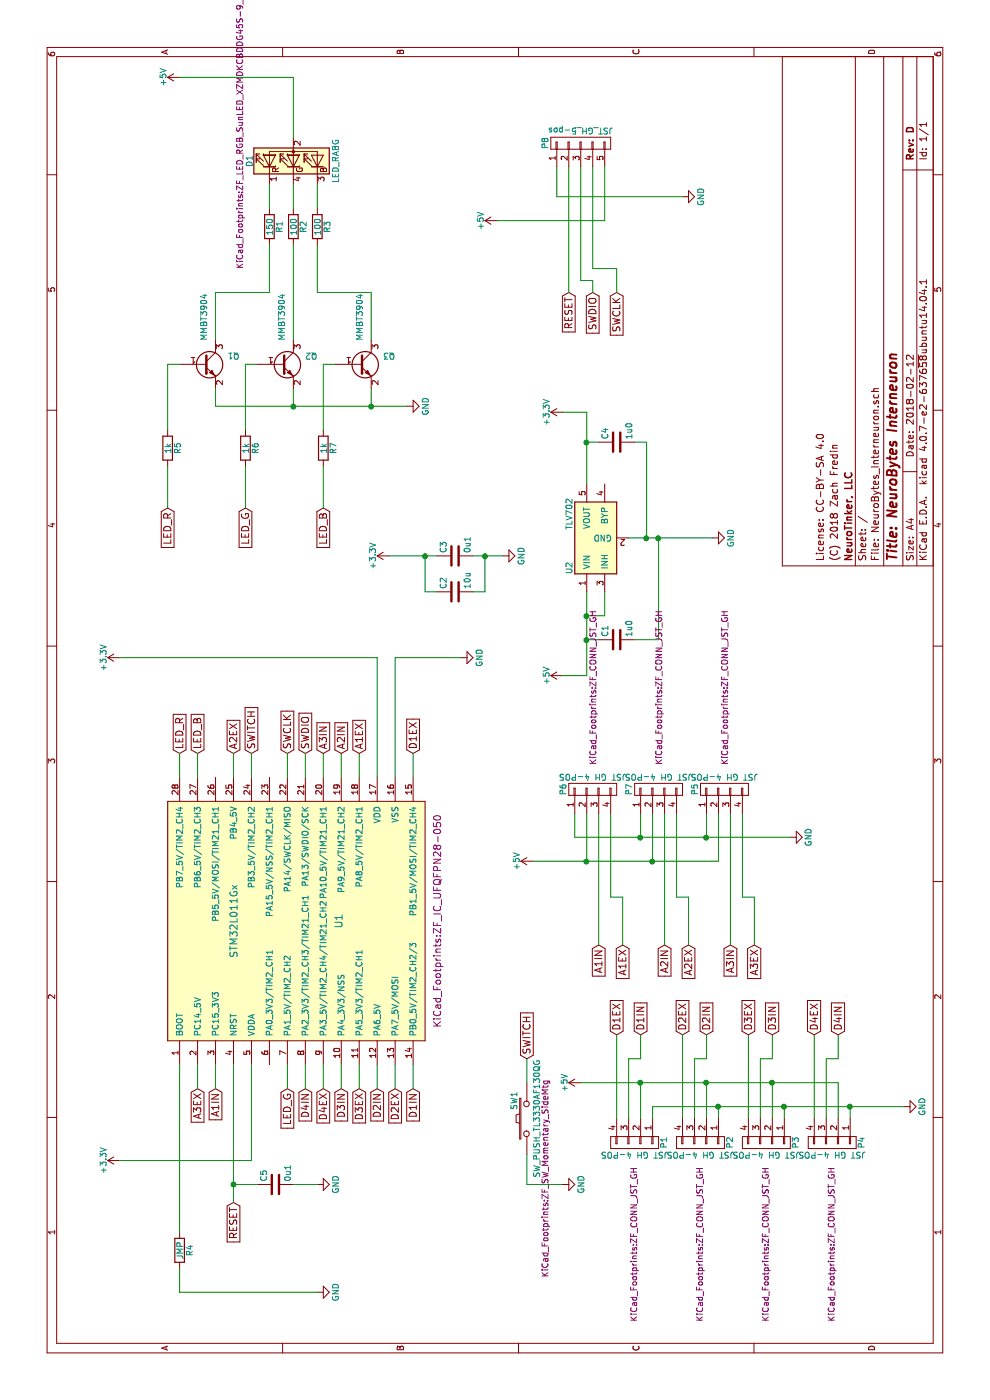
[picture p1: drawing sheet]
EESchema Schematic File Version 2
LIBS:power
LIBS:device
LIBS:transistors
LIBS:conn
LIBS:linear
LIBS:regul
LIBS:74xx
LIBS:cmos4000
LIBS:adc-dac
LIBS:memory
LIBS:xilinx
LIBS:microcontrollers
LIBS:dsp
LIBS:microchip
LIBS:analog_switches
LIBS:motorola
LIBS:texas
LIBS:intel
LIBS:audio
LIBS:interface
LIBS:digital-audio
LIBS:philips
LIBS:display
LIBS:cypress
LIBS:siliconi
LIBS:opto
LIBS:atmel
LIBS:contrib
LIBS:valves
LIBS:NeuroTinker_schematic_symbols
LIBS:NeuroBytes_Interneuron-cache
EELAYER 25 0
EELAYER END
$Descr A4 11693 8268
encoding utf-8
Sheet 1 1
Title "NeuroBytes Interneuron"
Date "2018-02-12"
Rev "D"
Comp "NeuroTinker, LLC"
Comment1 "(C) 2018 Zach Fredin"
Comment2 "License: CC-BY-SA 4.0"
Comment3 ""
Comment4 ""
$EndDescr
$Comp
L GND #PWR01
U 1 1
P 6200 3850
F 0 "#PWR01" H 6200 3600 50  0001 C CNN
F 1 "GND" H 6200 3700 50  0000 C CNN
F 2 "" H 6200 3850 50  0000 C CNN
F 3 "" H 6200 3850 50  0000 C CNN
	1    6200 3850
	1    0    0    -1  
$EndComp
$Comp
L C C3
U 1 1
P 7050 3800
F 0 "C3" H 7075 3900 50  0000 L CNN
F 1 "0u1" H 7075 3700 50  0000 L CNN
F 2 "KiCad_Footprints:ZF_SMD_NonPol_0402_cap" H 8000 3800 50  0001 C CNN
F 3 "" H 7050 3800 50  0000 C CNN
F 4 "Taiyo Yuden" H 7050 3800 60  0001 C CNN "Mfr"
F 5 "LMK105BJ104KV-F" H 7050 3800 60  0001 C CNN "Mfr Part #"
F 6 "C0402" H 7050 3800 60  0001 C CNN "Package"
F 7 "https://www.digikey.com/product-detail/en/taiyo-yuden/LMK105BJ104KV-F/587-1227-2-ND/930579" H 7050 3800 60  0001 C CNN "Link"
F 8 "Yes" H 7050 3800 60  0001 C CNN "Subs Allowed"
F 9 "Yes" H 7050 3800 60  0001 C CNN "RoHS"
	1    7050 3800
	1    0    0    -1  
$EndComp
$Comp
L GND #PWR02
U 1 1
P 7050 4200
F 0 "#PWR02" H 7050 3950 50  0001 C CNN
F 1 "GND" H 7050 4050 50  0000 C CNN
F 2 "" H 7050 4200 50  0000 C CNN
F 3 "" H 7050 4200 50  0000 C CNN
	1    7050 4200
	1    0    0    -1  
$EndComp
Text GLabel 1650 1950 0    60   Input ~ 0
RESET
Text GLabel 5400 2400 2    60   Input ~ 0
SWCLK
Text GLabel 5400 2550 2    60   Input ~ 0
SWDIO
Text GLabel 5400 1500 2    60   Input ~ 0
LED_R
Text GLabel 2600 2400 0    60   Input ~ 0
LED_G
Text GLabel 5400 1650 2    60   Input ~ 0
LED_B
Text GLabel 5400 3450 2    60   Input ~ 0
D1EX
Text GLabel 2600 3450 0    60   Input ~ 0
D1IN
Text GLabel 2600 3300 0    60   Input ~ 0
D2EX
Text GLabel 2600 3150 0    60   Input ~ 0
D2IN
Text GLabel 2600 3000 0    60   Input ~ 0
D3EX
Text GLabel 2600 2850 0    60   Input ~ 0
D3IN
Text GLabel 2600 2700 0    60   Input ~ 0
D4EX
Text GLabel 2600 2550 0    60   Input ~ 0
D4IN
$Comp
L LED_RABG D1
U 1 1
P 10350 2450
F 0 "D1" H 10350 2820 50  0000 C CNN
F 1 "LED_RABG" H 10350 2100 50  0000 C CNN
F 2 "KiCad_Footprints:ZF_LED_RGB_SunLED_XZMDKCBDDG45S-9_cast" H 10650 2900 50  0000 C CNN
F 3 "" H 10350 2400 50  0000 C CNN
F 4 "SunLED" H 10350 2450 60  0001 C CNN "Mfr"
F 5 "XZMDKCBDDG45S-9" H 10350 2450 60  0001 C CNN "Mfr Part #"
F 6 "SMT" H 10350 2450 60  0001 C CNN "Package"
F 7 "https://www.digikey.com/product-detail/en/sunled/XZMDKCBDDG45S-9/1497-1257-2-ND/4902045" H 10350 2450 60  0001 C CNN "Link"
F 8 "No" H 10350 2450 60  0001 C CNN "Subs Allowed"
F 9 "Yes" H 10350 2450 60  0001 C CNN "RoHS"
	1    10350 2450
	1    0    0    -1  
$EndComp
Text GLabel 7450 1400 0    60   Input ~ 0
LED_R
Text GLabel 7450 2050 0    60   Input ~ 0
LED_G
Text GLabel 7450 2700 0    60   Input ~ 0
LED_B
$Comp
L GND #PWR03
U 1 1
P 8300 3400
F 0 "#PWR03" H 8300 3150 50  0001 C CNN
F 1 "GND" H 8300 3250 50  0000 C CNN
F 2 "" H 8300 3400 50  0000 C CNN
F 3 "" H 8300 3400 50  0000 C CNN
	1    8300 3400
	1    0    0    -1  
$EndComp
$Comp
L +5V #PWR04
U 1 1
P 11050 1500
F 0 "#PWR04" H 11050 1350 50  0001 C CNN
F 1 "+5V" H 11050 1640 50  0000 C CNN
F 2 "" H 11050 1500 50  0000 C CNN
F 3 "" H 11050 1500 50  0000 C CNN
	1    11050 1500
	1    0    0    -1  
$EndComp
$Comp
L CONN_01X04 P1
U 1 1
P 2150 5300
F 0 "P1" H 2150 5550 50  0000 C CNN
F 1 "JST GH 4-POS" V 2250 5300 50  0000 C CNN
F 2 "KiCad_Footprints:ZF_CONN_JST_GH" H 3000 5300 50  0000 C CNN
F 3 "" H 2150 5300 50  0000 C CNN
F 4 "JST" H 2150 5300 60  0001 C CNN "Mfr"
F 5 "SM04B-GHS-TB(LF)(SN)-" H 2150 5300 60  0001 C CNN "Mfr Part #"
F 6 "SMT" H 2150 5300 60  0001 C CNN "Package"
F 7 "https://www.digikey.com/product-detail/en/jst-sales-america-inc/SM04B-GHS-TB-LF-SN/455-1566-2-ND/807788" H 2150 5300 60  0001 C CNN "Link"
F 8 "No" H 2150 5300 60  0001 C CNN "Subs Allowed"
F 9 "Yes" H 2150 5300 60  0001 C CNN "RoHS"
	1    2150 5300
	-1   0    0    1   
$EndComp
Text GLabel 3050 5150 2    60   Input ~ 0
D1EX
Text GLabel 3050 5350 2    60   Input ~ 0
D1IN
Text GLabel 3050 5700 2    60   Input ~ 0
D2EX
Text GLabel 3050 5900 2    60   Input ~ 0
D2IN
Text GLabel 3050 6250 2    60   Input ~ 0
D3EX
Text GLabel 3050 6450 2    60   Input ~ 0
D3IN
Text GLabel 3050 6800 2    60   Input ~ 0
D4EX
Text GLabel 3050 7000 2    60   Input ~ 0
D4IN
$Comp
L GND #PWR05
U 1 1
P 2450 7550
F 0 "#PWR05" H 2450 7300 50  0001 C CNN
F 1 "GND" H 2450 7400 50  0000 C CNN
F 2 "" H 2450 7550 50  0000 C CNN
F 3 "" H 2450 7550 50  0000 C CNN
	1    2450 7550
	1    0    0    -1  
$EndComp
Text GLabel 3800 5200 0    60   Input ~ 0
A1EX
Text GLabel 3800 5000 0    60   Input ~ 0
A1IN
$Comp
L STM32L011Gx U1
U 1 1
P 4000 2400
F 0 "U1" H 4000 1975 60  0000 C CNN
F 1 "STM32L011Gx" H 4000 2850 60  0000 C CNN
F 2 "KiCad_Footprints:ZF_IC_UFQFPN28-050" H 4000 1150 60  0000 C CNN
F 3 "" H 4000 2400 60  0001 C CNN
F 4 "ST Microelectronics" H 4000 2400 60  0001 C CNN "Mfr"
F 5 "STM32L011G4U6" H 4000 2400 60  0001 C CNN "Mfr Part #"
F 6 "28-UFQFN" H 4000 2400 60  0001 C CNN "Package"
F 7 "http://www.mouser.com/ProductDetail/STMicroelectronics/STM32L011G4U6/?qs=sGAEpiMZZMuoKKEcg8mMKFZaGHZhaFFC%252b5Ex1OjcSxhBnExI6VEL3Q%3d%3d" H 4000 2400 60  0001 C CNN "Link"
F 8 "No" H 4000 2400 60  0001 C CNN "Subs Allowed"
F 9 "Yes" H 4000 2400 60  0001 C CNN "RoHS"
	1    4000 2400
	1    0    0    -1  
$EndComp
$Comp
L LD3985G33R U2
U 1 1
P 7200 4950
F 0 "U2" H 6950 5150 50  0000 C CNN
F 1 "TLV702" H 7400 5150 50  0000 C CNN
F 2 "KiCad_Footprints:ZF_SOT23-5L" H 7200 5250 50  0001 C CNN
F 3 "" H 7200 4950 50  0000 C CNN
F 4 "ON Semiconductor" H 7200 4950 60  0001 C CNN "Mfr"
F 5 "NCP114BSN330T1G" H 7200 4950 60  0001 C CNN "Mfr Part #"
F 6 "SOT-23-5" H 7200 4950 60  0001 C CNN "Package"
F 7 "https://www.digikey.com/product-detail/en/on-semiconductor/NCP114BSN330T1G/NCP114BSN330T1GOSTR-ND/6560606" H 7200 4950 60  0001 C CNN "Link"
F 8 "Yes" H 7200 4950 60  0001 C CNN "Subs Allowed"
F 9 "Yes" H 7200 4950 60  0001 C CNN "RoHS"
	1    7200 4950
	1    0    0    -1  
$EndComp
$Comp
L C C1
U 1 1
P 6350 5150
F 0 "C1" H 6375 5250 50  0000 L CNN
F 1 "1u0" H 6375 5050 50  0000 L CNN
F 2 "Capacitors_SMD:C_0603_HandSoldering" H 6388 5000 50  0001 C CNN
F 3 "" H 6350 5150 50  0000 C CNN
F 4 "Taiyo Yuden" H 6350 5150 60  0001 C CNN "Mfr"
F 5 "LMK107B7105KA-T" H 6350 5150 60  0001 C CNN "Mfr Part #"
F 6 "C0603" H 6350 5150 60  0001 C CNN "Package"
F 7 "https://www.digikey.com/product-detail/en/taiyo-yuden/LMK107B7105KA-T/587-1242-2-ND/930594" H 6350 5150 60  0001 C CNN "Link"
F 8 "Yes" H 6350 5150 60  0001 C CNN "Subs Allowed"
F 9 "Yes" H 6350 5150 60  0001 C CNN "RoHS"
	1    6350 5150
	1    0    0    -1  
$EndComp
$Comp
L +5V #PWR06
U 1 1
P 6050 4700
F 0 "#PWR06" H 6050 4550 50  0001 C CNN
F 1 "+5V" H 6050 4840 50  0000 C CNN
F 2 "" H 6050 4700 50  0000 C CNN
F 3 "" H 6050 4700 50  0000 C CNN
	1    6050 4700
	1    0    0    -1  
$EndComp
$Comp
L +5V #PWR07
U 1 1
P 2650 4850
F 0 "#PWR07" H 2650 4700 50  0001 C CNN
F 1 "+5V" H 2650 4990 50  0000 C CNN
F 2 "" H 2650 4850 50  0000 C CNN
F 3 "" H 2650 4850 50  0000 C CNN
	1    2650 4850
	1    0    0    -1  
$EndComp
$Comp
L +5V #PWR08
U 1 1
P 4500 4450
F 0 "#PWR08" H 4500 4300 50  0001 C CNN
F 1 "+5V" H 4500 4590 50  0000 C CNN
F 2 "" H 4500 4450 50  0000 C CNN
F 3 "" H 4500 4450 50  0000 C CNN
	1    4500 4450
	1    0    0    -1  
$EndComp
$Comp
L GND #PWR09
U 1 1
P 7200 5950
F 0 "#PWR09" H 7200 5700 50  0001 C CNN
F 1 "GND" H 7200 5800 50  0000 C CNN
F 2 "" H 7200 5950 50  0000 C CNN
F 3 "" H 7200 5950 50  0000 C CNN
	1    7200 5950
	1    0    0    -1  
$EndComp
$Comp
L +3.3V #PWR010
U 1 1
P 8250 4700
F 0 "#PWR010" H 8250 4550 50  0001 C CNN
F 1 "+3.3V" H 8250 4840 50  0000 C CNN
F 2 "" H 8250 4700 50  0000 C CNN
F 3 "" H 8250 4700 50  0000 C CNN
	1    8250 4700
	1    0    0    -1  
$EndComp
$Comp
L +3.3V #PWR011
U 1 1
P 7050 3250
F 0 "#PWR011" H 7050 3100 50  0001 C CNN
F 1 "+3.3V" H 7050 3390 50  0000 C CNN
F 2 "" H 7050 3250 50  0000 C CNN
F 3 "" H 7050 3250 50  0000 C CNN
	1    7050 3250
	1    0    0    -1  
$EndComp
$Comp
L +3.3V #PWR012
U 1 1
P 2000 1000
F 0 "#PWR012" H 2000 850 50  0001 C CNN
F 1 "+3.3V" H 2000 1140 50  0000 C CNN
F 2 "" H 2000 1000 50  0000 C CNN
F 3 "" H 2000 1000 50  0000 C CNN
	1    2000 1000
	1    0    0    -1  
$EndComp
$Comp
L +3.3V #PWR013
U 1 1
P 6200 1000
F 0 "#PWR013" H 6200 850 50  0001 C CNN
F 1 "+3.3V" H 6200 1140 50  0000 C CNN
F 2 "" H 6200 1000 50  0000 C CNN
F 3 "" H 6200 1000 50  0000 C CNN
	1    6200 1000
	1    0    0    -1  
$EndComp
$Comp
L GND #PWR014
U 1 1
P 10050 5700
F 0 "#PWR014" H 10050 5450 50  0001 C CNN
F 1 "GND" H 10050 5550 50  0000 C CNN
F 2 "" H 10050 5700 50  0000 C CNN
F 3 "" H 10050 5700 50  0000 C CNN
	1    10050 5700
	1    0    0    -1  
$EndComp
$Comp
L +5V #PWR015
U 1 1
P 9850 4150
F 0 "#PWR015" H 9850 4000 50  0001 C CNN
F 1 "+5V" H 9850 4290 50  0000 C CNN
F 2 "" H 9850 4150 50  0000 C CNN
F 3 "" H 9850 4150 50  0000 C CNN
	1    9850 4150
	1    0    0    -1  
$EndComp
Text GLabel 9250 4750 0    60   Input ~ 0
RESET
Text GLabel 9250 5150 0    60   Input ~ 0
SWCLK
Text GLabel 9250 4950 0    60   Input ~ 0
SWDIO
$Comp
L SW_PUSH SW1
U 1 1
P 2350 4400
F 0 "SW1" H 2500 4510 50  0000 C CNN
F 1 "SW_PUSH_TL3330AF130QG" H 2350 4320 50  0000 C CNN
F 2 "KiCad_Footprints:ZF_SW_Momentary_SideMtg" H 1850 4250 50  0000 C CNN
F 3 "" H 2350 4400 50  0000 C CNN
F 4 "E-Switch" H 2350 4400 60  0001 C CNN "Mfr"
F 5 "TL3330AF130QG" H 2350 4400 60  0001 C CNN "Mfr Part #"
F 6 "SMT" H 2350 4400 60  0001 C CNN "Package"
F 7 "https://www.digikey.com/product-detail/en/e-switch/TL3330AF130QG/EG4388TR-ND/1426835" H 2350 4400 60  0001 C CNN "Link"
F 8 "No" H 2350 4400 60  0001 C CNN "Subs Allowed"
F 9 "Yes" H 2350 4400 60  0001 C CNN "RoHS"
	1    2350 4400
	1    0    0    -1  
$EndComp
$Comp
L R R1
U 1 1
P 9800 2250
F 0 "R1" V 9880 2250 50  0000 C CNN
F 1 "150" V 9800 2250 50  0000 C CNN
F 2 "KiCad_Footprints:ZF_SMD_NonPol_0402" V 10000 1650 50  0001 C CNN
F 3 "" H 9800 2250 50  0000 C CNN
F 4 "Yageo" H 9800 2250 60  0001 C CNN "Mfr"
F 5 "RC0402FR-07150RL" H 9800 2250 60  0001 C CNN "Mfr Part #"
F 6 "R0402" H 9800 2250 60  0001 C CNN "Package"
F 7 "https://www.digikey.com/product-detail/en/yageo/RC0402FR-07150RL/311-150LRCT-ND/729490" H 9800 2250 60  0001 C CNN "Link"
F 8 "Yes" H 9800 2250 60  0001 C CNN "Subs Allowed"
F 9 "Yes" H 9800 2250 60  0001 C CNN "RoHS"
	1    9800 2250
	0    1    1    0   
$EndComp
$Comp
L R R2
U 1 1
P 9800 2450
F 0 "R2" V 9880 2450 50  0000 C CNN
F 1 "100" V 9800 2450 50  0000 C CNN
F 2 "KiCad_Footprints:ZF_SMD_NonPol_0402" V 10000 1850 50  0001 C CNN
F 3 "" H 9800 2450 50  0000 C CNN
F 4 "Yageo" H 9800 2450 60  0001 C CNN "Mfr"
F 5 "RC0402FR-07100RL" H 9800 2450 60  0001 C CNN "Mfr Part #"
F 6 "R0402" H 9800 2450 60  0001 C CNN "Package"
F 7 "https://www.digikey.com/product-detail/en/yageo/RC0402FR-07100RL/311-100LRTR-ND/726527" H 9800 2450 60  0001 C CNN "Link"
F 8 "Yes" H 9800 2450 60  0001 C CNN "Subs Allowed"
F 9 "Yes" H 9800 2450 60  0001 C CNN "RoHS"
	1    9800 2450
	0    1    1    0   
$EndComp
Text GLabel 2850 4400 2    60   Input ~ 0
SWITCH
Text GLabel 5400 2100 2    60   Input ~ 0
SWITCH
$Comp
L GND #PWR016
U 1 1
P 1800 2650
F 0 "#PWR016" H 1800 2400 50  0001 C CNN
F 1 "GND" H 1800 2500 50  0000 C CNN
F 2 "" H 1800 2650 50  0000 C CNN
F 3 "" H 1800 2650 50  0000 C CNN
	1    1800 2650
	1    0    0    -1  
$EndComp
$Comp
L C C5
U 1 1
P 1800 2300
F 0 "C5" H 1825 2400 50  0000 L CNN
F 1 "0u1" H 1825 2200 50  0000 L CNN
F 2 "KiCad_Footprints:ZF_SMD_NonPol_0402_cap" H 1838 2150 50  0001 C CNN
F 3 "" H 1800 2300 50  0000 C CNN
F 4 "Taiyo Yuden" H 1800 2300 60  0001 C CNN "Mfr"
F 5 "LMK105BJ104KV-F" H 1800 2300 60  0001 C CNN "Mfr Part #"
F 6 "C0402" H 1800 2300 60  0001 C CNN "Package"
F 7 "https://www.digikey.com/product-detail/en/taiyo-yuden/LMK105BJ104KV-F/587-1227-2-ND/930579" H 1800 2300 60  0001 C CNN "Link"
F 8 "Yes" H 1800 2300 60  0001 C CNN "Subs Allowed"
F 9 "Yes" H 1800 2300 60  0001 C CNN "RoHS"
	1    1800 2300
	1    0    0    -1  
$EndComp
$Comp
L GND #PWR017
U 1 1
P 4700 6600
F 0 "#PWR017" H 4700 6350 50  0001 C CNN
F 1 "GND" H 4700 6450 50  0000 C CNN
F 2 "" H 4700 6600 50  0000 C CNN
F 3 "" H 4700 6600 50  0000 C CNN
	1    4700 6600
	1    0    0    -1  
$EndComp
$Comp
L R R4
U 1 1
P 1250 1500
F 0 "R4" V 1330 1500 50  0000 C CNN
F 1 "JMP" V 1250 1500 50  0000 C CNN
F 2 "KiCad_Footprints:ZF_SMD_NonPol_0402" V 1180 1500 50  0001 C CNN
F 3 "" H 1250 1500 50  0000 C CNN
F 4 "Yageo" H 1250 1500 60  0001 C CNN "Mfr"
F 5 "RC0402JR-070RL" H 1250 1500 60  0001 C CNN "Mfr Part #"
F 6 "R0402" H 1250 1500 60  0001 C CNN "Package"
F 7 "https://www.digikey.com/product-detail/en/yageo/RC0402JR-070RL/311-0.0JRTR-ND/726406" H 1250 1500 60  0001 C CNN "Link"
F 8 "Yes" H 1250 1500 60  0001 C CNN "Subs Allowed"
F 9 "Yes" H 1250 1500 60  0001 C CNN "RoHS"
	1    1250 1500
	0    1    1    0   
$EndComp
$Comp
L GND #PWR018
U 1 1
P 900 2650
F 0 "#PWR018" H 900 2400 50  0001 C CNN
F 1 "GND" H 900 2500 50  0000 C CNN
F 2 "" H 900 2650 50  0000 C CNN
F 3 "" H 900 2650 50  0000 C CNN
	1    900  2650
	1    0    0    -1  
$EndComp
Wire Wire Line
	5200 3300 6200 3300
Wire Wire Line
	7050 3950 7050 4200
Wire Wire Line
	1650 1950 2800 1950
Wire Wire Line
	2800 2400 2600 2400
Wire Wire Line
	2600 2550 2800 2550
Wire Wire Line
	6200 3300 6200 3850
Wire Wire Line
	2600 2700 2800 2700
Wire Wire Line
	2600 3150 2800 3150
Wire Wire Line
	2600 3300 2800 3300
Wire Wire Line
	2600 3450 2800 3450
Wire Wire Line
	5200 3450 5400 3450
Wire Wire Line
	5200 3000 5400 3000
Wire Wire Line
	5200 2850 5400 2850
Wire Wire Line
	5200 2700 5400 2700
Wire Wire Line
	5200 1650 5400 1650
Wire Wire Line
	5200 1500 5400 1500
Wire Wire Line
	11050 1500 11050 2450
Wire Wire Line
	11050 2450 10550 2450
Wire Wire Line
	9950 2250 10150 2250
Wire Wire Line
	9950 2450 10150 2450
Wire Wire Line
	9950 2650 10150 2650
Wire Wire Line
	8100 2700 8650 2700
Wire Wire Line
	9250 2250 9650 2250
Wire Wire Line
	8850 2450 9650 2450
Wire Wire Line
	9250 2650 9250 3100
Wire Wire Line
	9250 2650 9650 2650
Wire Wire Line
	2350 5150 3050 5150
Wire Wire Line
	2350 5250 2850 5250
Wire Wire Line
	2850 5250 2850 5350
Wire Wire Line
	2850 5350 3050 5350
Wire Wire Line
	2350 5350 2650 5350
Wire Wire Line
	2350 5450 2450 5450
Wire Wire Line
	2350 5700 3050 5700
Wire Wire Line
	2350 5800 2850 5800
Wire Wire Line
	2850 5800 2850 5900
Wire Wire Line
	2850 5900 3050 5900
Wire Wire Line
	2350 5900 2650 5900
Wire Wire Line
	2350 6000 2450 6000
Wire Wire Line
	2350 6250 3050 6250
Wire Wire Line
	2350 6350 2850 6350
Wire Wire Line
	2850 6350 2850 6450
Wire Wire Line
	2850 6450 3050 6450
Wire Wire Line
	2350 6450 2650 6450
Wire Wire Line
	2450 6550 2350 6550
Wire Wire Line
	2350 6800 3050 6800
Wire Wire Line
	2350 6900 2850 6900
Wire Wire Line
	2850 6900 2850 7000
Wire Wire Line
	2850 7000 3050 7000
Wire Wire Line
	2650 7000 2350 7000
Wire Wire Line
	2450 7100 2350 7100
Connection ~ 2450 6000
Connection ~ 2450 6550
Connection ~ 2450 7100
Connection ~ 2650 6450
Connection ~ 2650 5900
Connection ~ 2650 5350
Wire Wire Line
	4500 5450 4900 5450
Wire Wire Line
	4500 4450 4500 6000
Wire Wire Line
	4500 4900 4900 4900
Wire Wire Line
	4900 5350 4700 5350
Wire Wire Line
	4700 4800 4900 4800
Wire Wire Line
	6050 4900 6750 4900
Wire Wire Line
	6550 4900 6550 5050
Wire Wire Line
	6550 5050 6750 5050
Wire Wire Line
	6350 5000 6350 4900
Connection ~ 6550 4900
Wire Wire Line
	6350 5300 6350 5500
Wire Wire Line
	6350 5500 7200 5500
Wire Wire Line
	7200 5250 7200 5950
Connection ~ 6350 4900
Connection ~ 4500 4900
Connection ~ 4700 5350
Connection ~ 7200 5500
Wire Wire Line
	8000 4900 8000 5000
Wire Wire Line
	8000 5300 8000 5400
Wire Wire Line
	8000 5400 7200 5400
Connection ~ 7200 5400
Connection ~ 8000 4900
Wire Wire Line
	7650 4900 8250 4900
Wire Wire Line
	8250 4900 8250 4700
Wire Wire Line
	6050 4900 6050 4700
Wire Wire Line
	7050 4050 6750 4050
Wire Wire Line
	6750 4050 6750 3950
Connection ~ 7050 4050
Wire Wire Line
	6750 3650 6750 3550
Wire Wire Line
	6750 3550 7050 3550
Connection ~ 7050 3550
Wire Wire Line
	10050 5700 10050 4650
Wire Wire Line
	10050 4650 10300 4650
Wire Wire Line
	9250 4750 10300 4750
Wire Wire Line
	9250 5150 9450 5150
Wire Wire Line
	9450 5150 9450 4950
Wire Wire Line
	9450 4950 10300 4950
Wire Wire Line
	9250 4950 9350 4950
Wire Wire Line
	9350 4950 9350 4850
Wire Wire Line
	9350 4850 10300 4850
Wire Wire Line
	9250 1800 9250 2250
Wire Wire Line
	8850 1800 9250 1800
Wire Wire Line
	2600 3000 2800 3000
Wire Wire Line
	2000 1000 2000 2100
Wire Wire Line
	2000 2100 2800 2100
Connection ~ 1800 1950
Wire Wire Line
	1800 2650 1800 2450
Wire Wire Line
	1800 2150 1800 1950
Wire Wire Line
	2450 5450 2450 7550
Wire Wire Line
	2650 4850 2650 7000
Wire Wire Line
	4500 6000 4900 6000
Wire Wire Line
	4700 5900 4900 5900
Wire Wire Line
	4700 4800 4700 6600
Connection ~ 4700 5900
Connection ~ 4500 5450
Wire Wire Line
	1400 1500 2800 1500
Wire Wire Line
	900  2650 900  1500
Wire Wire Line
	900  1500 1100 1500
Text GLabel 3800 5750 0    60   Input ~ 0
A2EX
Text GLabel 3800 5550 0    60   Input ~ 0
A2IN
Text GLabel 3800 6300 0    60   Input ~ 0
A3EX
Text GLabel 3800 6100 0    60   Input ~ 0
A3IN
Wire Wire Line
	3800 5000 4900 5000
Wire Wire Line
	3800 5200 4200 5200
Wire Wire Line
	4200 5200 4200 5100
Wire Wire Line
	4200 5100 4900 5100
Wire Wire Line
	3800 5550 4900 5550
Wire Wire Line
	3800 5750 4200 5750
Wire Wire Line
	4200 5750 4200 5650
Wire Wire Line
	4200 5650 4900 5650
Wire Wire Line
	3800 6100 4900 6100
Wire Wire Line
	3800 6300 4200 6300
Wire Wire Line
	4200 6300 4200 6200
Wire Wire Line
	4200 6200 4900 6200
Text GLabel 2600 1800 0    60   Input ~ 0
A1IN
Text GLabel 5400 3000 2    60   Input ~ 0
A1EX
Text GLabel 5400 1950 2    60   Input ~ 0
A2EX
Wire Wire Line
	5200 2100 5400 2100
Text GLabel 5400 2700 2    60   Input ~ 0
A3IN
Text GLabel 2600 1650 0    60   Input ~ 0
A3EX
Wire Wire Line
	2800 2850 2600 2850
Wire Wire Line
	7050 3250 7050 3650
Wire Wire Line
	5200 2400 5400 2400
Wire Wire Line
	5400 2550 5200 2550
Wire Wire Line
	5200 3150 6200 3150
Wire Wire Line
	6200 3150 6200 1000
Wire Wire Line
	5200 1950 5400 1950
Wire Wire Line
	2800 1650 2600 1650
Wire Wire Line
	2800 1800 2600 1800
Text GLabel 5400 2850 2    60   Input ~ 0
A2IN
$Comp
L R R5
U 1 1
P 7950 1400
F 0 "R5" V 8030 1400 50  0000 C CNN
F 1 "1k" V 7950 1400 50  0000 C CNN
F 2 "KiCad_Footprints:ZF_SMD_NonPol_0402" V 8150 800 50  0001 C CNN
F 3 "" H 7950 1400 50  0000 C CNN
F 4 "Yageo" H 7950 1400 60  0001 C CNN "Mfr"
F 5 "RC0402FR-071KL" H 7950 1400 60  0001 C CNN "Mfr Part #"
F 6 "R0402" H 7950 1400 60  0001 C CNN "Package"
F 7 "https://www.digikey.com/product-detail/en/yageo/RC0402FR-071KL/311-1.00KLRTR-ND/726513" H 7950 1400 60  0001 C CNN "Link"
F 8 "Yes" H 7950 1400 60  0001 C CNN "Subs Allowed"
F 9 "Yes" H 7950 1400 60  0001 C CNN "RoHS"
	1    7950 1400
	0    1    1    0   
$EndComp
$Comp
L C C2
U 1 1
P 6750 3800
F 0 "C2" H 6775 3900 50  0000 L CNN
F 1 "10u" H 6775 3700 50  0000 L CNN
F 2 "KiCad_Footprints:ZF_SMD_nonpol_1206" H 6788 3650 50  0001 C CNN
F 3 "" H 6750 3800 50  0000 C CNN
F 4 "Taiyo Yuden" H 6750 3800 60  0001 C CNN "Mfr"
F 5 "EMK316B7106KL-TD " H 6750 3800 60  0001 C CNN "Mfr Part #"
F 6 "C1206" H 6750 3800 60  0001 C CNN "Package"
F 7 "https://www.digikey.com/product-detail/en/taiyo-yuden/EMK316B7106KL-TD/587-2395-2-ND/2178914" H 6750 3800 60  0001 C CNN "Link"
F 8 "Yes" H 6750 3800 60  0001 C CNN "Subs Allowed"
F 9 "Yes" H 6750 3800 60  0001 C CNN "RoHS"
	1    6750 3800
	1    0    0    -1  
$EndComp
$Comp
L MMBT3904 Q1
U 1 1
P 8650 1700
F 0 "Q1" H 8850 1775 50  0000 L CNN
F 1 "MMBT3904" V 8650 1900 50  0000 L CNN
F 2 "KiCad_Footprints:ZF_SOT23-3L" V 8850 1950 50  0001 L CIN
F 3 "" H 8650 1700 50  0000 L CNN
F 4 "Micro Commercial Co" H 8650 1700 60  0001 C CNN "Mfr"
F 5 "MMBT3904-TP" H 8650 1700 60  0001 C CNN "Mfr Part #"
F 6 "SOT233" H 8650 1700 60  0001 C CNN "Package"
F 7 "https://www.digikey.com/product-detail/en/micro-commercial-co/MMBT3904-TP/MMBT3904TPMSTR-ND/717280" H 8650 1700 60  0001 C CNN "Link"
F 8 "Yes" H 8650 1700 60  0001 C CNN "Subs Allowed"
F 9 "Yes" H 8650 1700 60  0001 C CNN "RoHS"
	1    8650 1700
	0    1    1    0   
$EndComp
Wire Wire Line
	8100 1400 8650 1400
Wire Wire Line
	8650 1400 8650 1500
Wire Wire Line
	7450 1400 7800 1400
Wire Wire Line
	7450 2050 7800 2050
Wire Wire Line
	8100 2050 8650 2050
Wire Wire Line
	8650 2050 8650 2150
Wire Wire Line
	8450 1800 8300 1800
Wire Wire Line
	8300 1800 8300 3400
Wire Wire Line
	8300 2450 8450 2450
Wire Wire Line
	7450 2700 7800 2700
Wire Wire Line
	8650 2700 8650 2800
Wire Wire Line
	8300 3100 8450 3100
Connection ~ 8300 2450
Connection ~ 8300 3100
Wire Wire Line
	9250 3100 8850 3100
$Comp
L CONN_01X05 P8
U 1 1
P 10500 4850
F 0 "P8" H 10500 5150 50  0000 C CNN
F 1 "JST_GH_5-pos" V 10600 4850 50  0000 C CNN
F 2 "KiCad_Footprints:ZF_CONN_JST_GH_5POS" H 10500 4850 50  0001 C CNN
F 3 "" H 10500 4850 50  0000 C CNN
F 4 "JST" H 10500 4850 60  0001 C CNN "Mfr"
F 5 "SM05B-GHS-TB(LF)(SN)" H 10500 4850 60  0001 C CNN "Mfr Part #"
F 6 "SMT" H 10500 4850 60  0001 C CNN "Package"
F 7 "https://www.digikey.com/product-detail/en/jst-sales-america-inc/SM05B-GHS-TB-LF-SN/455-1567-2-ND/807789" H 10500 4850 60  0001 C CNN "Link"
F 8 "No" H 10500 4850 60  0001 C CNN "Subs Allowed"
F 9 "Yes" H 10500 4850 60  0001 C CNN "RoHS"
	1    10500 4850
	1    0    0    -1  
$EndComp
Wire Wire Line
	9850 4150 9850 5050
Wire Wire Line
	9850 5050 10300 5050
$Comp
L R R3
U 1 1
P 9800 2650
F 0 "R3" V 9880 2650 50  0000 C CNN
F 1 "100" V 9800 2650 50  0000 C CNN
F 2 "KiCad_Footprints:ZF_SMD_NonPol_0402" V 10000 2050 50  0001 C CNN
F 3 "" H 9800 2650 50  0000 C CNN
F 4 "Yageo" H 9800 2650 60  0001 C CNN "Mfr"
F 5 "RC0402FR-07100RL" H 9800 2650 60  0001 C CNN "Mfr Part #"
F 6 "R0402" H 9800 2650 60  0001 C CNN "Package"
F 7 "https://www.digikey.com/product-detail/en/yageo/RC0402FR-07100RL/311-100LRTR-ND/726527" H 9800 2650 60  0001 C CNN "Link"
F 8 "Yes" H 9800 2650 60  0001 C CNN "Subs Allowed"
F 9 "Yes" H 9800 2650 60  0001 C CNN "RoHS"
	1    9800 2650
	0    1    1    0   
$EndComp
$Comp
L R R6
U 1 1
P 7950 2050
F 0 "R6" V 8030 2050 50  0000 C CNN
F 1 "1k" V 7950 2050 50  0000 C CNN
F 2 "KiCad_Footprints:ZF_SMD_NonPol_0402" V 8150 1450 50  0001 C CNN
F 3 "" H 7950 2050 50  0000 C CNN
F 4 "Yageo" H 7950 2050 60  0001 C CNN "Mfr"
F 5 "RC0402FR-071KL" H 7950 2050 60  0001 C CNN "Mfr Part #"
F 6 "R0402" H 7950 2050 60  0001 C CNN "Package"
F 7 "https://www.digikey.com/product-detail/en/yageo/RC0402FR-071KL/311-1.00KLRTR-ND/726513" H 7950 2050 60  0001 C CNN "Link"
F 8 "Yes" H 7950 2050 60  0001 C CNN "Subs Allowed"
F 9 "Yes" H 7950 2050 60  0001 C CNN "RoHS"
	1    7950 2050
	0    1    1    0   
$EndComp
$Comp
L R R7
U 1 1
P 7950 2700
F 0 "R7" V 8030 2700 50  0000 C CNN
F 1 "1k" V 7950 2700 50  0000 C CNN
F 2 "KiCad_Footprints:ZF_SMD_NonPol_0402" V 8150 2100 50  0001 C CNN
F 3 "" H 7950 2700 50  0000 C CNN
F 4 "Yageo" H 7950 2700 60  0001 C CNN "Mfr"
F 5 "RC0402FR-071KL" H 7950 2700 60  0001 C CNN "Mfr Part #"
F 6 "R0402" H 7950 2700 60  0001 C CNN "Package"
F 7 "https://www.digikey.com/product-detail/en/yageo/RC0402FR-071KL/311-1.00KLRTR-ND/726513" H 7950 2700 60  0001 C CNN "Link"
F 8 "Yes" H 7950 2700 60  0001 C CNN "Subs Allowed"
F 9 "Yes" H 7950 2700 60  0001 C CNN "RoHS"
	1    7950 2700
	0    1    1    0   
$EndComp
$Comp
L MMBT3904 Q2
U 1 1
P 8650 2350
F 0 "Q2" H 8850 2425 50  0000 L CNN
F 1 "MMBT3904" V 8650 2550 50  0000 L CNN
F 2 "KiCad_Footprints:ZF_SOT23-3L" V 8850 2600 50  0001 L CIN
F 3 "" H 8650 2350 50  0000 L CNN
F 4 "Micro Commercial Co" H 8650 2350 60  0001 C CNN "Mfr"
F 5 "MMBT3904-TP" H 8650 2350 60  0001 C CNN "Mfr Part #"
F 6 "SOT233" H 8650 2350 60  0001 C CNN "Package"
F 7 "https://www.digikey.com/product-detail/en/micro-commercial-co/MMBT3904-TP/MMBT3904TPMSTR-ND/717280" H 8650 2350 60  0001 C CNN "Link"
F 8 "Yes" H 8650 2350 60  0001 C CNN "Subs Allowed"
F 9 "Yes" H 8650 2350 60  0001 C CNN "RoHS"
	1    8650 2350
	0    1    1    0   
$EndComp
$Comp
L MMBT3904 Q3
U 1 1
P 8650 3000
F 0 "Q3" H 8850 3075 50  0000 L CNN
F 1 "MMBT3904" V 8650 3200 50  0000 L CNN
F 2 "KiCad_Footprints:ZF_SOT23-3L" V 8850 3250 50  0001 L CIN
F 3 "" H 8650 3000 50  0000 L CNN
F 4 "Micro Commercial Co" H 8650 3000 60  0001 C CNN "Mfr"
F 5 "MMBT3904-TP" H 8650 3000 60  0001 C CNN "Mfr Part #"
F 6 "SOT233" H 8650 3000 60  0001 C CNN "Package"
F 7 "https://www.digikey.com/product-detail/en/micro-commercial-co/MMBT3904-TP/MMBT3904TPMSTR-ND/717280" H 8650 3000 60  0001 C CNN "Link"
F 8 "Yes" H 8650 3000 60  0001 C CNN "Subs Allowed"
F 9 "Yes" H 8650 3000 60  0001 C CNN "RoHS"
	1    8650 3000
	0    1    1    0   
$EndComp
$Comp
L CONN_01X04 P2
U 1 1
P 2150 5850
F 0 "P2" H 2150 6100 50  0000 C CNN
F 1 "JST GH 4-POS" V 2250 5850 50  0000 C CNN
F 2 "KiCad_Footprints:ZF_CONN_JST_GH" H 3000 5850 50  0000 C CNN
F 3 "" H 2150 5850 50  0000 C CNN
F 4 "JST" H 2150 5850 60  0001 C CNN "Mfr"
F 5 "SM04B-GHS-TB(LF)(SN)-" H 2150 5850 60  0001 C CNN "Mfr Part #"
F 6 "SMT" H 2150 5850 60  0001 C CNN "Package"
F 7 "https://www.digikey.com/product-detail/en/jst-sales-america-inc/SM04B-GHS-TB-LF-SN/455-1566-2-ND/807788" H 2150 5850 60  0001 C CNN "Link"
F 8 "No" H 2150 5850 60  0001 C CNN "Subs Allowed"
F 9 "Yes" H 2150 5850 60  0001 C CNN "RoHS"
	1    2150 5850
	-1   0    0    1   
$EndComp
$Comp
L CONN_01X04 P3
U 1 1
P 2150 6400
F 0 "P3" H 2150 6650 50  0000 C CNN
F 1 "JST GH 4-POS" V 2250 6400 50  0000 C CNN
F 2 "KiCad_Footprints:ZF_CONN_JST_GH" H 3000 6400 50  0000 C CNN
F 3 "" H 2150 6400 50  0000 C CNN
F 4 "JST" H 2150 6400 60  0001 C CNN "Mfr"
F 5 "SM04B-GHS-TB(LF)(SN)-" H 2150 6400 60  0001 C CNN "Mfr Part #"
F 6 "SMT" H 2150 6400 60  0001 C CNN "Package"
F 7 "https://www.digikey.com/product-detail/en/jst-sales-america-inc/SM04B-GHS-TB-LF-SN/455-1566-2-ND/807788" H 2150 6400 60  0001 C CNN "Link"
F 8 "No" H 2150 6400 60  0001 C CNN "Subs Allowed"
F 9 "Yes" H 2150 6400 60  0001 C CNN "RoHS"
	1    2150 6400
	-1   0    0    1   
$EndComp
$Comp
L CONN_01X04 P4
U 1 1
P 2150 6950
F 0 "P4" H 2150 7200 50  0000 C CNN
F 1 "JST GH 4-POS" V 2250 6950 50  0000 C CNN
F 2 "KiCad_Footprints:ZF_CONN_JST_GH" H 3000 6950 50  0000 C CNN
F 3 "" H 2150 6950 50  0000 C CNN
F 4 "JST" H 2150 6950 60  0001 C CNN "Mfr"
F 5 "SM04B-GHS-TB(LF)(SN)-" H 2150 6950 60  0001 C CNN "Mfr Part #"
F 6 "SMT" H 2150 6950 60  0001 C CNN "Package"
F 7 "https://www.digikey.com/product-detail/en/jst-sales-america-inc/SM04B-GHS-TB-LF-SN/455-1566-2-ND/807788" H 2150 6950 60  0001 C CNN "Link"
F 8 "No" H 2150 6950 60  0001 C CNN "Subs Allowed"
F 9 "Yes" H 2150 6950 60  0001 C CNN "RoHS"
	1    2150 6950
	-1   0    0    1   
$EndComp
$Comp
L CONN_01X04 P5
U 1 1
P 5100 6050
F 0 "P5" H 5100 6300 50  0000 C CNN
F 1 "JST GH 4-POS" V 5200 6050 50  0000 C CNN
F 2 "KiCad_Footprints:ZF_CONN_JST_GH" H 5950 6050 50  0000 C CNN
F 3 "" H 5100 6050 50  0000 C CNN
F 4 "JST" H 5100 6050 60  0001 C CNN "Mfr"
F 5 "SM04B-GHS-TB(LF)(SN)-" H 5100 6050 60  0001 C CNN "Mfr Part #"
F 6 "SMT" H 5100 6050 60  0001 C CNN "Package"
F 7 "https://www.digikey.com/product-detail/en/jst-sales-america-inc/SM04B-GHS-TB-LF-SN/455-1566-2-ND/807788" H 5100 6050 60  0001 C CNN "Link"
F 8 "No" H 5100 6050 60  0001 C CNN "Subs Allowed"
F 9 "Yes" H 5100 6050 60  0001 C CNN "RoHS"
	1    5100 6050
	1    0    0    -1  
$EndComp
$Comp
L CONN_01X04 P6
U 1 1
P 5100 4950
F 0 "P6" H 5100 5200 50  0000 C CNN
F 1 "JST GH 4-POS" V 5200 4950 50  0000 C CNN
F 2 "KiCad_Footprints:ZF_CONN_JST_GH" H 5950 4950 50  0000 C CNN
F 3 "" H 5100 4950 50  0000 C CNN
F 4 "JST" H 5100 4950 60  0001 C CNN "Mfr"
F 5 "SM04B-GHS-TB(LF)(SN)-" H 5100 4950 60  0001 C CNN "Mfr Part #"
F 6 "SMT" H 5100 4950 60  0001 C CNN "Package"
F 7 "https://www.digikey.com/product-detail/en/jst-sales-america-inc/SM04B-GHS-TB-LF-SN/455-1566-2-ND/807788" H 5100 4950 60  0001 C CNN "Link"
F 8 "No" H 5100 4950 60  0001 C CNN "Subs Allowed"
F 9 "Yes" H 5100 4950 60  0001 C CNN "RoHS"
	1    5100 4950
	1    0    0    -1  
$EndComp
$Comp
L CONN_01X04 P7
U 1 1
P 5100 5500
F 0 "P7" H 5100 5750 50  0000 C CNN
F 1 "JST GH 4-POS" V 5200 5500 50  0000 C CNN
F 2 "KiCad_Footprints:ZF_CONN_JST_GH" H 5950 5500 50  0000 C CNN
F 3 "" H 5100 5500 50  0000 C CNN
F 4 "JST" H 5100 5500 60  0001 C CNN "Mfr"
F 5 "SM04B-GHS-TB(LF)(SN)-" H 5100 5500 60  0001 C CNN "Mfr Part #"
F 6 "SMT" H 5100 5500 60  0001 C CNN "Package"
F 7 "https://www.digikey.com/product-detail/en/jst-sales-america-inc/SM04B-GHS-TB-LF-SN/455-1566-2-ND/807788" H 5100 5500 60  0001 C CNN "Link"
F 8 "No" H 5100 5500 60  0001 C CNN "Subs Allowed"
F 9 "Yes" H 5100 5500 60  0001 C CNN "RoHS"
	1    5100 5500
	1    0    0    -1  
$EndComp
$Comp
L C C4
U 1 1
P 8000 5150
F 0 "C4" H 8025 5250 50  0000 L CNN
F 1 "1u0" H 8025 5050 50  0000 L CNN
F 2 "Capacitors_SMD:C_0603_HandSoldering" H 8038 5000 50  0001 C CNN
F 3 "" H 8000 5150 50  0000 C CNN
F 4 "Taiyo Yuden" H 8000 5150 60  0001 C CNN "Mfr"
F 5 "LMK107B7105KA-T" H 8000 5150 60  0001 C CNN "Mfr Part #"
F 6 "C0603" H 8000 5150 60  0001 C CNN "Package"
F 7 "https://www.digikey.com/product-detail/en/taiyo-yuden/LMK107B7105KA-T/587-1242-2-ND/930594" H 8000 5150 60  0001 C CNN "Link"
F 8 "Yes" H 8000 5150 60  0001 C CNN "Subs Allowed"
F 9 "Yes" H 8000 5150 60  0001 C CNN "RoHS"
	1    8000 5150
	1    0    0    -1  
$EndComp
Wire Wire Line
	2850 4400 2650 4400
Wire Wire Line
	1800 4700 1800 4400
Wire Wire Line
	1800 4400 2050 4400
$Comp
L GND #PWR019
U 1 1
P 1800 4700
F 0 "#PWR019" H 1800 4450 50  0001 C CNN
F 1 "GND" H 1800 4550 50  0000 C CNN
F 2 "" H 1800 4700 50  0000 C CNN
F 3 "" H 1800 4700 50  0000 C CNN
	1    1800 4700
	1    0    0    -1  
$EndComp
$EndSCHEMATC
